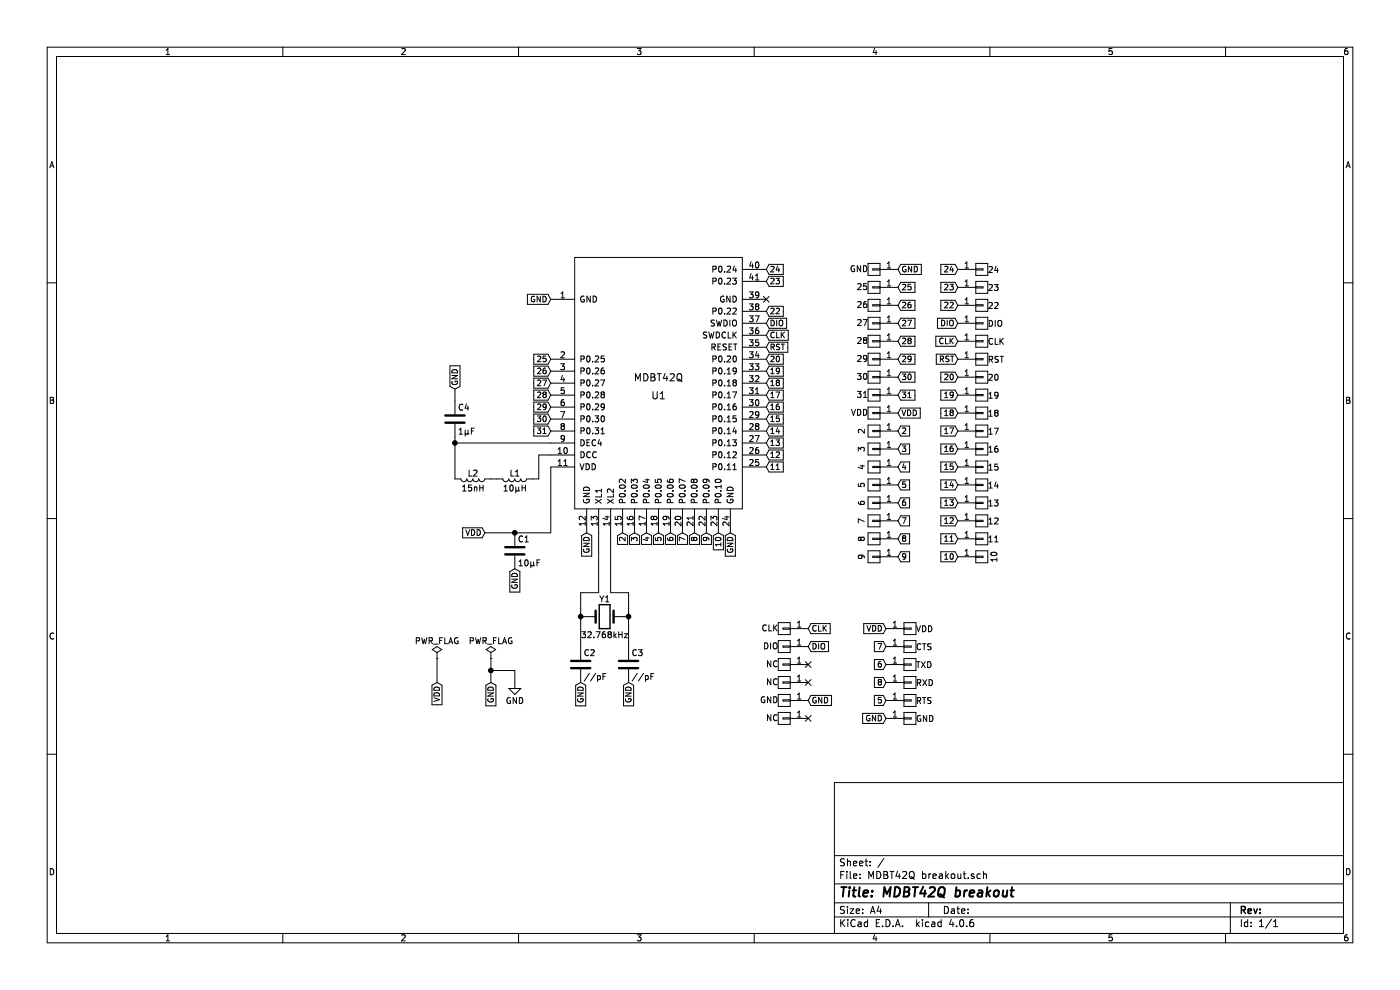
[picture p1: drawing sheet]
EESchema Schematic File Version 2
LIBS:power
LIBS:transistors
LIBS:conn
LIBS:linear
LIBS:regul
LIBS:74xx
LIBS:cmos4000
LIBS:adc-dac
LIBS:memory
LIBS:xilinx
LIBS:microcontrollers
LIBS:dsp
LIBS:microchip
LIBS:analog_switches
LIBS:motorola
LIBS:texas
LIBS:intel
LIBS:audio
LIBS:interface
LIBS:digital-audio
LIBS:philips
LIBS:display
LIBS:cypress
LIBS:siliconi
LIBS:opto
LIBS:atmel
LIBS:contrib
LIBS:valves
LIBS:mdbt42q
LIBS:device
LIBS:switches
LIBS:MDBT42Q breakout-cache
EELAYER 25 0
EELAYER END
$Descr A4 11693 8268
encoding utf-8
Sheet 1 1
Title "MDBT42Q breakout"
Date ""
Rev ""
Comp ""
Comment1 ""
Comment2 ""
Comment3 ""
Comment4 ""
$EndDescr
$Comp
L C C2
U 1 1
P 4850 5550
F 0 "C2" H 4875 5650 50  0000 L CNN
F 1 "//pF" H 4875 5450 50  0000 L CNN
F 2 ".pretty:1608" H 4888 5400 50  0001 C CNN
F 3 "" H 4850 5550 50  0001 C CNN
	1    4850 5550
	1    0    0    -1  
$EndComp
$Comp
L C C3
U 1 1
P 5250 5550
F 0 "C3" H 5275 5650 50  0000 L CNN
F 1 "//pF" H 5275 5450 50  0000 L CNN
F 2 ".pretty:1608" H 5288 5400 50  0001 C CNN
F 3 "" H 5250 5550 50  0001 C CNN
	1    5250 5550
	1    0    0    -1  
$EndComp
$Comp
L Crystal Y1
U 1 1
P 5050 5150
F 0 "Y1" H 5050 5300 50  0000 C CNN
F 1 "32.768kHz" H 5050 5000 50  0000 C CNN
F 2 ".pretty:FC-135" H 5050 5150 50  0001 C CNN
F 3 "" H 5050 5150 50  0001 C CNN
	1    5050 5150
	1    0    0    -1  
$EndComp
$Comp
L CONN_01X01 J1
U 1 1
P 7300 2400
F 0 "J1" H 7550 2400 50  0001 C CNN
F 1 "25" H 7350 2400 50  0000 L CNN
F 2 ".pretty:Wirepad" H 7300 2400 50  0001 C CNN
F 3 "" H 7300 2400 50  0001 C CNN
	1    7300 2400
	-1   0    0    1   
$EndComp
$Comp
L CONN_01X01 J2
U 1 1
P 7300 2550
F 0 "J2" H 7550 2550 50  0001 C CNN
F 1 "26" H 7350 2550 50  0000 L CNN
F 2 ".pretty:Wirepad" H 7300 2550 50  0001 C CNN
F 3 "" H 7300 2550 50  0001 C CNN
	1    7300 2550
	-1   0    0    1   
$EndComp
$Comp
L CONN_01X01 J3
U 1 1
P 7300 2700
F 0 "J3" H 7550 2700 50  0001 C CNN
F 1 "27" H 7350 2700 50  0000 L CNN
F 2 ".pretty:Wirepad" H 7300 2700 50  0001 C CNN
F 3 "" H 7300 2700 50  0001 C CNN
	1    7300 2700
	-1   0    0    1   
$EndComp
$Comp
L CONN_01X01 J4
U 1 1
P 7300 2850
F 0 "J4" H 7550 2850 50  0001 C CNN
F 1 "28" H 7350 2850 50  0000 L CNN
F 2 ".pretty:Wirepad" H 7300 2850 50  0001 C CNN
F 3 "" H 7300 2850 50  0001 C CNN
	1    7300 2850
	-1   0    0    1   
$EndComp
$Comp
L CONN_01X01 J5
U 1 1
P 7300 3000
F 0 "J5" H 7550 3000 50  0001 C CNN
F 1 "29" H 7350 3000 50  0000 L CNN
F 2 ".pretty:Wirepad" H 7300 3000 50  0001 C CNN
F 3 "" H 7300 3000 50  0001 C CNN
	1    7300 3000
	-1   0    0    1   
$EndComp
$Comp
L CONN_01X01 J6
U 1 1
P 7300 3150
F 0 "J6" H 7550 3150 50  0001 C CNN
F 1 "30" H 7350 3150 50  0000 L CNN
F 2 ".pretty:Wirepad" H 7300 3150 50  0001 C CNN
F 3 "" H 7300 3150 50  0001 C CNN
	1    7300 3150
	-1   0    0    1   
$EndComp
$Comp
L CONN_01X01 J7
U 1 1
P 7300 3300
F 0 "J7" H 7550 3300 50  0001 C CNN
F 1 "31" H 7350 3300 50  0000 L CNN
F 2 ".pretty:Wirepad" H 7300 3300 50  0001 C CNN
F 3 "" H 7300 3300 50  0001 C CNN
	1    7300 3300
	-1   0    0    1   
$EndComp
$Comp
L CONN_01X01 J9
U 1 1
P 7300 3600
F 0 "J9" H 7550 3600 50  0001 C CNN
F 1 "2" V 7400 3600 50  0000 C CNN
F 2 ".pretty:Wirepad" H 7300 3600 50  0001 C CNN
F 3 "" H 7300 3600 50  0001 C CNN
	1    7300 3600
	-1   0    0    1   
$EndComp
$Comp
L CONN_01X01 J10
U 1 1
P 7300 3750
F 0 "J10" H 7550 3750 50  0001 C CNN
F 1 "3" V 7400 3750 50  0000 C CNN
F 2 ".pretty:Wirepad" H 7300 3750 50  0001 C CNN
F 3 "" H 7300 3750 50  0001 C CNN
	1    7300 3750
	-1   0    0    1   
$EndComp
$Comp
L CONN_01X01 J11
U 1 1
P 7300 3900
F 0 "J11" H 7550 3900 50  0001 C CNN
F 1 "4" V 7400 3900 50  0000 C CNN
F 2 ".pretty:Wirepad" H 7300 3900 50  0001 C CNN
F 3 "" H 7300 3900 50  0001 C CNN
	1    7300 3900
	-1   0    0    1   
$EndComp
$Comp
L CONN_01X01 J12
U 1 1
P 7300 4050
F 0 "J12" H 7550 4050 50  0001 C CNN
F 1 "5" V 7400 4050 50  0000 C CNN
F 2 ".pretty:Wirepad" H 7300 4050 50  0001 C CNN
F 3 "" H 7300 4050 50  0001 C CNN
	1    7300 4050
	-1   0    0    1   
$EndComp
$Comp
L CONN_01X01 J13
U 1 1
P 7300 4200
F 0 "J13" H 7550 4200 50  0001 C CNN
F 1 "6" V 7400 4200 50  0000 C CNN
F 2 ".pretty:Wirepad" H 7300 4200 50  0001 C CNN
F 3 "" H 7300 4200 50  0001 C CNN
	1    7300 4200
	-1   0    0    1   
$EndComp
$Comp
L CONN_01X01 J14
U 1 1
P 7300 4350
F 0 "J14" H 7550 4350 50  0001 C CNN
F 1 "7" V 7400 4350 50  0000 C CNN
F 2 ".pretty:Wirepad" H 7300 4350 50  0001 C CNN
F 3 "" H 7300 4350 50  0001 C CNN
	1    7300 4350
	-1   0    0    1   
$EndComp
$Comp
L CONN_01X01 J15
U 1 1
P 7300 4500
F 0 "J15" H 7550 4500 50  0001 C CNN
F 1 "8" V 7400 4500 50  0000 C CNN
F 2 ".pretty:Wirepad" H 7300 4500 50  0001 C CNN
F 3 "" H 7300 4500 50  0001 C CNN
	1    7300 4500
	-1   0    0    1   
$EndComp
$Comp
L CONN_01X01 J16
U 1 1
P 7300 4650
F 0 "J16" H 7550 4650 50  0001 C CNN
F 1 "9" V 7400 4650 50  0000 C CNN
F 2 ".pretty:Wirepad" H 7300 4650 50  0001 C CNN
F 3 "" H 7300 4650 50  0001 C CNN
	1    7300 4650
	-1   0    0    1   
$EndComp
$Comp
L CONN_01X01 J17
U 1 1
P 8200 4650
F 0 "J17" H 8450 4650 50  0001 C CNN
F 1 "10" V 8300 4650 50  0000 C CNN
F 2 ".pretty:Wirepad" H 8200 4650 50  0001 C CNN
F 3 "" H 8200 4650 50  0001 C CNN
	1    8200 4650
	1    0    0    -1  
$EndComp
$Comp
L CONN_01X01 J33
U 1 1
P 8200 4500
F 0 "J33" H 8500 4500 50  0001 C CNN
F 1 "11" H 8250 4500 50  0000 L CNN
F 2 ".pretty:Wirepad" H 8200 4500 50  0001 C CNN
F 3 "" H 8200 4500 50  0001 C CNN
	1    8200 4500
	1    0    0    -1  
$EndComp
$Comp
L CONN_01X01 J32
U 1 1
P 8200 4350
F 0 "J32" H 8500 4350 50  0001 C CNN
F 1 "12" H 8250 4350 50  0000 L CNN
F 2 ".pretty:Wirepad" H 8200 4350 50  0001 C CNN
F 3 "" H 8200 4350 50  0001 C CNN
	1    8200 4350
	1    0    0    -1  
$EndComp
$Comp
L CONN_01X01 J31
U 1 1
P 8200 4200
F 0 "J31" H 8500 4200 50  0001 C CNN
F 1 "13" H 8250 4200 50  0000 L CNN
F 2 ".pretty:Wirepad" H 8200 4200 50  0001 C CNN
F 3 "" H 8200 4200 50  0001 C CNN
	1    8200 4200
	1    0    0    -1  
$EndComp
$Comp
L CONN_01X01 J30
U 1 1
P 8200 4050
F 0 "J30" H 8500 4050 50  0001 C CNN
F 1 "14" H 8250 4050 50  0000 L CNN
F 2 ".pretty:Wirepad" H 8200 4050 50  0001 C CNN
F 3 "" H 8200 4050 50  0001 C CNN
	1    8200 4050
	1    0    0    -1  
$EndComp
$Comp
L CONN_01X01 J29
U 1 1
P 8200 3900
F 0 "J29" H 8500 3900 50  0001 C CNN
F 1 "15" H 8250 3900 50  0000 L CNN
F 2 ".pretty:Wirepad" H 8200 3900 50  0001 C CNN
F 3 "" H 8200 3900 50  0001 C CNN
	1    8200 3900
	1    0    0    -1  
$EndComp
$Comp
L CONN_01X01 J28
U 1 1
P 8200 3750
F 0 "J28" H 8500 3750 50  0001 C CNN
F 1 "16" H 8250 3750 50  0000 L CNN
F 2 ".pretty:Wirepad" H 8200 3750 50  0001 C CNN
F 3 "" H 8200 3750 50  0001 C CNN
	1    8200 3750
	1    0    0    -1  
$EndComp
$Comp
L CONN_01X01 J27
U 1 1
P 8200 3600
F 0 "J27" H 8500 3600 50  0001 C CNN
F 1 "17" H 8250 3600 50  0000 L CNN
F 2 ".pretty:Wirepad" H 8200 3600 50  0001 C CNN
F 3 "" H 8200 3600 50  0001 C CNN
	1    8200 3600
	1    0    0    -1  
$EndComp
$Comp
L CONN_01X01 J26
U 1 1
P 8200 3450
F 0 "J26" H 8500 3450 50  0001 C CNN
F 1 "18" H 8250 3450 50  0000 L CNN
F 2 ".pretty:Wirepad" H 8200 3450 50  0001 C CNN
F 3 "" H 8200 3450 50  0001 C CNN
	1    8200 3450
	1    0    0    -1  
$EndComp
$Comp
L CONN_01X01 J25
U 1 1
P 8200 3300
F 0 "J25" H 8500 3300 50  0001 C CNN
F 1 "19" H 8250 3300 50  0000 L CNN
F 2 ".pretty:Wirepad" H 8200 3300 50  0001 C CNN
F 3 "" H 8200 3300 50  0001 C CNN
	1    8200 3300
	1    0    0    -1  
$EndComp
$Comp
L CONN_01X01 J24
U 1 1
P 8200 3150
F 0 "J24" H 8500 3150 50  0001 C CNN
F 1 "20" H 8250 3150 50  0000 L CNN
F 2 ".pretty:Wirepad" H 8200 3150 50  0001 C CNN
F 3 "" H 8200 3150 50  0001 C CNN
	1    8200 3150
	1    0    0    -1  
$EndComp
$Comp
L CONN_01X01 J18
U 1 1
P 8200 2250
F 0 "J18" H 8500 2250 50  0001 C CNN
F 1 "24" H 8250 2250 50  0000 L CNN
F 2 ".pretty:Wirepad" H 8200 2250 50  0001 C CNN
F 3 "" H 8200 2250 50  0001 C CNN
	1    8200 2250
	1    0    0    -1  
$EndComp
$Comp
L CONN_01X01 J19
U 1 1
P 8200 2400
F 0 "J19" H 8500 2400 50  0001 C CNN
F 1 "23" H 8250 2400 50  0000 L CNN
F 2 ".pretty:Wirepad" H 8200 2400 50  0001 C CNN
F 3 "" H 8200 2400 50  0001 C CNN
	1    8200 2400
	1    0    0    -1  
$EndComp
$Comp
L CONN_01X01 J23
U 1 1
P 8200 3000
F 0 "J23" H 8500 3000 50  0001 C CNN
F 1 "RST" H 8250 3000 50  0000 L CNN
F 2 ".pretty:Wirepad" H 8200 3000 50  0001 C CNN
F 3 "" H 8200 3000 50  0001 C CNN
	1    8200 3000
	1    0    0    -1  
$EndComp
$Comp
L CONN_01X01 J22
U 1 1
P 8200 2850
F 0 "J22" H 8500 2850 50  0001 C CNN
F 1 "CLK" H 8250 2850 50  0000 L CNN
F 2 ".pretty:Wirepad" H 8200 2850 50  0001 C CNN
F 3 "" H 8200 2850 50  0001 C CNN
	1    8200 2850
	1    0    0    -1  
$EndComp
$Comp
L CONN_01X01 J21
U 1 1
P 8200 2700
F 0 "J21" H 8500 2700 50  0001 C CNN
F 1 "DIO" H 8250 2700 50  0000 L CNN
F 2 ".pretty:Wirepad" H 8200 2700 50  0001 C CNN
F 3 "" H 8200 2700 50  0001 C CNN
	1    8200 2700
	1    0    0    -1  
$EndComp
$Comp
L CONN_01X01 J20
U 1 1
P 8200 2550
F 0 "J20" H 8500 2550 50  0001 C CNN
F 1 "22" H 8250 2550 50  0000 L CNN
F 2 ".pretty:Wirepad" H 8200 2550 50  0001 C CNN
F 3 "" H 8200 2550 50  0001 C CNN
	1    8200 2550
	1    0    0    -1  
$EndComp
$Comp
L CONN_01X01 J8
U 1 1
P 7300 3450
F 0 "J8" H 7550 3450 50  0001 C CNN
F 1 "VDD" H 7350 3450 50  0000 L CNN
F 2 ".pretty:Wirepad" H 7300 3450 50  0001 C CNN
F 3 "" H 7300 3450 50  0001 C CNN
	1    7300 3450
	-1   0    0    1   
$EndComp
$Comp
L C C1
U 1 1
P 4300 4600
F 0 "C1" H 4325 4700 50  0000 L CNN
F 1 "10μF" H 4325 4500 50  0000 L CNN
F 2 ".pretty:1608" H 4338 4450 50  0001 C CNN
F 3 "" H 4300 4600 50  0001 C CNN
	1    4300 4600
	1    0    0    -1  
$EndComp
$Comp
L PWR_FLAG #FLG01
U 1 1
P 4100 5500
F 0 "#FLG01" H 4100 5575 50  0001 C CNN
F 1 "PWR_FLAG" H 4100 5650 50  0000 C CNN
F 2 "" H 4100 5500 50  0001 C CNN
F 3 "" H 4100 5500 50  0001 C CNN
	1    4100 5500
	1    0    0    -1  
$EndComp
$Comp
L CONN_01X01 J34
U 1 1
P 7300 2250
F 0 "J34" H 7600 2250 50  0001 C CNN
F 1 "GND" H 7350 2250 50  0000 L CNN
F 2 ".pretty:Wirepad" H 7300 2250 50  0001 C CNN
F 3 "" H 7300 2250 50  0001 C CNN
	1    7300 2250
	-1   0    0    1   
$EndComp
$Comp
L MDBT42Q U1
U 1 1
P 5500 4250
F 0 "U1" H 5500 5200 60  0000 C CNN
F 1 "MDBT42Q" H 5500 5350 60  0000 C CNN
F 2 ".pretty:MDBT42Q" H 5000 4250 60  0001 C CNN
F 3 "" H 5000 4250 60  0001 C CNN
	1    5500 4250
	1    0    0    -1  
$EndComp
$Comp
L L L1
U 1 1
P 4300 4000
F 0 "L1" V 4250 4000 50  0000 C CNN
F 1 "10μH" V 4375 4000 50  0000 C CNN
F 2 ".pretty:1608" H 4300 4000 50  0001 C CNN
F 3 "" H 4300 4000 50  0001 C CNN
	1    4300 4000
	0    1    1    0   
$EndComp
$Comp
L C C4
U 1 1
P 3800 3500
F 0 "C4" H 3825 3600 50  0000 L CNN
F 1 "1μF" H 3825 3400 50  0000 L CNN
F 2 ".pretty:1608" H 3838 3350 50  0001 C CNN
F 3 "" H 3800 3500 50  0001 C CNN
	1    3800 3500
	1    0    0    -1  
$EndComp
$Comp
L L L2
U 1 1
P 3950 4000
F 0 "L2" V 3900 4000 50  0000 C CNN
F 1 "15nH" V 4025 4000 50  0000 C CNN
F 2 ".pretty:1608" H 3950 4000 50  0001 C CNN
F 3 "" H 3950 4000 50  0001 C CNN
	1    3950 4000
	0    1    1    0   
$EndComp
$Comp
L CONN_01X01 J41
U 1 1
P 7600 5250
F 0 "J41" H 7850 5250 50  0001 C CNN
F 1 "VDD" H 7650 5250 50  0000 L CNN
F 2 ".pretty:Wirepad" H 7600 5250 50  0001 C CNN
F 3 "" H 7600 5250 50  0001 C CNN
	1    7600 5250
	1    0    0    -1  
$EndComp
$Comp
L CONN_01X01 J46
U 1 1
P 7600 6000
F 0 "J46" H 7900 6000 50  0001 C CNN
F 1 "GND" H 7650 6000 50  0000 L CNN
F 2 ".pretty:Wirepad" H 7600 6000 50  0001 C CNN
F 3 "" H 7600 6000 50  0001 C CNN
	1    7600 6000
	1    0    0    -1  
$EndComp
$Comp
L CONN_01X01 J40
U 1 1
P 6550 6000
F 0 "J40" H 6850 6000 50  0001 C CNN
F 1 "NC" H 6600 6000 50  0000 L CNN
F 2 ".pretty:Wirepad" H 6550 6000 50  0001 C CNN
F 3 "" H 6550 6000 50  0001 C CNN
	1    6550 6000
	-1   0    0    1   
$EndComp
$Comp
L CONN_01X01 J39
U 1 1
P 6550 5850
F 0 "J39" H 6850 5850 50  0001 C CNN
F 1 "GND" H 6600 5850 50  0000 L CNN
F 2 ".pretty:Wirepad" H 6550 5850 50  0001 C CNN
F 3 "" H 6550 5850 50  0001 C CNN
	1    6550 5850
	-1   0    0    1   
$EndComp
NoConn ~ 6750 6000
Text GLabel 6400 2700 2    47   Input ~ 0
DIO
Text GLabel 6400 2800 2    47   Input ~ 0
CLK
Text GLabel 6400 2250 2    47   Input ~ 0
24
Text GLabel 6400 2350 2    47   Input ~ 0
23
Text GLabel 6400 2600 2    47   Input ~ 0
22
Text GLabel 6400 2900 2    47   Input ~ 0
RST
Text GLabel 6400 3000 2    47   Input ~ 0
20
Text GLabel 6400 3100 2    47   Input ~ 0
19
Text GLabel 6400 3200 2    47   Input ~ 0
18
Text GLabel 6400 3300 2    47   Input ~ 0
17
Text GLabel 6400 3400 2    47   Input ~ 0
16
Text GLabel 4100 5700 3    47   Input ~ 0
GND
Wire Wire Line
	4100 5500 4100 5700
Wire Wire Line
	4150 4000 4100 4000
Wire Wire Line
	3800 3250 3800 3350
Connection ~ 3800 3700
Wire Wire Line
	3800 3650 3800 4000
Wire Wire Line
	4500 4000 4450 4000
Wire Wire Line
	4500 3800 4500 4000
Wire Wire Line
	4600 3800 4500 3800
Wire Wire Line
	3800 3700 4600 3700
Wire Wire Line
	4600 4450 4600 3900
Wire Wire Line
	4050 4450 4600 4450
Connection ~ 4300 4450
Connection ~ 5250 5150
Wire Wire Line
	5250 5150 5200 5150
Wire Wire Line
	5250 4950 5250 5400
Connection ~ 4850 5150
Wire Wire Line
	4850 5150 4900 5150
Wire Wire Line
	4850 4950 4850 5400
Wire Wire Line
	5100 4950 5250 4950
Wire Wire Line
	5000 4950 4850 4950
Text GLabel 6400 3500 2    47   Input ~ 0
15
Text GLabel 6400 3600 2    47   Input ~ 0
14
Text GLabel 6400 3700 2    47   Input ~ 0
13
Text GLabel 6400 3800 2    47   Input ~ 0
12
Text GLabel 6400 3900 2    47   Input ~ 0
11
Text GLabel 6000 4450 3    47   Input ~ 0
10
Text GLabel 5900 4450 3    47   Input ~ 0
9
Text GLabel 5800 4450 3    47   Input ~ 0
8
Text GLabel 5700 4450 3    47   Input ~ 0
7
Text GLabel 5600 4450 3    47   Input ~ 0
6
Text GLabel 5500 4450 3    47   Input ~ 0
5
Text GLabel 5400 4450 3    47   Input ~ 0
4
Text GLabel 5300 4450 3    47   Input ~ 0
3
Text GLabel 5200 4450 3    47   Input ~ 0
2
Text GLabel 4050 4450 0    47   Input ~ 0
VDD
Text GLabel 4600 2500 0    47   Input ~ 0
GND
Text GLabel 4600 3000 0    47   Input ~ 0
25
Text GLabel 4600 3100 0    47   Input ~ 0
26
Text GLabel 4600 3200 0    47   Input ~ 0
27
Text GLabel 4600 3300 0    47   Input ~ 0
28
Text GLabel 4600 3400 0    47   Input ~ 0
29
Text GLabel 4600 3500 0    47   Input ~ 0
30
Text GLabel 4600 3600 0    47   Input ~ 0
31
Text GLabel 7500 2250 2    47   Input ~ 0
GND
Text GLabel 7500 2400 2    47   Input ~ 0
25
Text GLabel 7500 2550 2    47   Input ~ 0
26
Text GLabel 7500 2700 2    47   Input ~ 0
27
Text GLabel 7500 2850 2    47   Input ~ 0
28
Text GLabel 7500 3000 2    47   Input ~ 0
29
Text GLabel 7500 3150 2    47   Input ~ 0
30
Text GLabel 7500 3300 2    47   Input ~ 0
31
Text GLabel 7500 3450 2    47   Input ~ 0
VDD
Text GLabel 7500 3600 2    47   Input ~ 0
2
Text GLabel 7500 3750 2    47   Input ~ 0
3
Text GLabel 7500 3900 2    47   Input ~ 0
4
Text GLabel 7500 4050 2    47   Input ~ 0
5
Text GLabel 7500 4200 2    47   Input ~ 0
6
Text GLabel 7500 4350 2    47   Input ~ 0
7
Text GLabel 7500 4500 2    47   Input ~ 0
8
Text GLabel 7500 4650 2    47   Input ~ 0
9
Text GLabel 8000 2250 0    47   Input ~ 0
24
Text GLabel 8000 2400 0    47   Input ~ 0
23
Text GLabel 8000 2550 0    47   Input ~ 0
22
Text GLabel 8000 2700 0    47   Input ~ 0
DIO
Text GLabel 8000 2850 0    47   Input ~ 0
CLK
Text GLabel 8000 3000 0    47   Input ~ 0
RST
Text GLabel 8000 3150 0    47   Input ~ 0
20
Text GLabel 8000 3300 0    47   Input ~ 0
19
Text GLabel 8000 3450 0    47   Input ~ 0
18
Text GLabel 8000 3600 0    47   Input ~ 0
17
Text GLabel 8000 3750 0    47   Input ~ 0
16
Text GLabel 8000 3900 0    47   Input ~ 0
15
Text GLabel 8000 4050 0    47   Input ~ 0
14
Text GLabel 8000 4200 0    47   Input ~ 0
13
Text GLabel 8000 4350 0    47   Input ~ 0
12
Text GLabel 8000 4500 0    47   Input ~ 0
11
Text GLabel 8000 4650 0    47   Input ~ 0
10
$Comp
L CONN_01X01 J38
U 1 1
P 6550 5700
F 0 "J38" H 6850 5700 50  0001 C CNN
F 1 "NC" H 6600 5700 50  0000 L CNN
F 2 ".pretty:Wirepad" H 6550 5700 50  0001 C CNN
F 3 "" H 6550 5700 50  0001 C CNN
	1    6550 5700
	-1   0    0    1   
$EndComp
$Comp
L CONN_01X01 J37
U 1 1
P 6550 5550
F 0 "J37" H 6850 5550 50  0001 C CNN
F 1 "NC" H 6600 5550 50  0000 L CNN
F 2 ".pretty:Wirepad" H 6550 5550 50  0001 C CNN
F 3 "" H 6550 5550 50  0001 C CNN
	1    6550 5550
	-1   0    0    1   
$EndComp
$Comp
L CONN_01X01 J36
U 1 1
P 6550 5400
F 0 "J36" H 6850 5400 50  0001 C CNN
F 1 "DIO" H 6600 5400 50  0000 L CNN
F 2 ".pretty:Wirepad" H 6550 5400 50  0001 C CNN
F 3 "" H 6550 5400 50  0001 C CNN
	1    6550 5400
	-1   0    0    1   
$EndComp
$Comp
L CONN_01X01 J35
U 1 1
P 6550 5250
F 0 "J35" H 6850 5250 50  0001 C CNN
F 1 "CLK" H 6600 5250 50  0000 L CNN
F 2 ".pretty:Wirepad" H 6550 5250 50  0001 C CNN
F 3 "" H 6550 5250 50  0001 C CNN
	1    6550 5250
	-1   0    0    1   
$EndComp
$Comp
L CONN_01X01 J45
U 1 1
P 7600 5850
F 0 "J45" H 7850 5850 50  0001 C CNN
F 1 "RTS" H 7650 5850 50  0000 L CNN
F 2 ".pretty:Wirepad" H 7600 5850 50  0001 C CNN
F 3 "" H 7600 5850 50  0001 C CNN
	1    7600 5850
	1    0    0    -1  
$EndComp
$Comp
L CONN_01X01 J42
U 1 1
P 7600 5400
F 0 "J42" H 7850 5400 50  0001 C CNN
F 1 "CTS" H 7650 5400 50  0000 L CNN
F 2 ".pretty:Wirepad" H 7600 5400 50  0001 C CNN
F 3 "" H 7600 5400 50  0001 C CNN
	1    7600 5400
	1    0    0    -1  
$EndComp
$Comp
L CONN_01X01 J43
U 1 1
P 7600 5550
F 0 "J43" H 7850 5550 50  0001 C CNN
F 1 "TXD" H 7650 5550 50  0000 L CNN
F 2 ".pretty:Wirepad" H 7600 5550 50  0001 C CNN
F 3 "" H 7600 5550 50  0001 C CNN
	1    7600 5550
	1    0    0    -1  
$EndComp
$Comp
L CONN_01X01 J44
U 1 1
P 7600 5700
F 0 "J44" H 7850 5700 50  0001 C CNN
F 1 "RXD" H 7650 5700 50  0000 L CNN
F 2 ".pretty:Wirepad" H 7600 5700 50  0001 C CNN
F 3 "" H 7600 5700 50  0001 C CNN
	1    7600 5700
	1    0    0    -1  
$EndComp
Text GLabel 7400 5250 0    47   Input ~ 0
VDD
Text GLabel 6750 5250 2    47   Input ~ 0
CLK
Text GLabel 6750 5400 2    47   Input ~ 0
DIO
NoConn ~ 6750 5550
NoConn ~ 6750 5700
Wire Wire Line
	5000 4450 5000 4950
Wire Wire Line
	5100 4450 5100 4950
$Comp
L PWR_FLAG #FLG02
U 1 1
P 3650 5500
F 0 "#FLG02" H 3650 5575 50  0001 C CNN
F 1 "PWR_FLAG" H 3650 5650 50  0000 C CNN
F 2 "" H 3650 5500 50  0001 C CNN
F 3 "" H 3650 5500 50  0001 C CNN
	1    3650 5500
	1    0    0    -1  
$EndComp
Text GLabel 3650 5700 3    47   Input ~ 0
VDD
Wire Wire Line
	3650 5500 3650 5700
Text GLabel 7400 5400 0    47   Input ~ 0
7
Text GLabel 7400 5850 0    47   Input ~ 0
5
Text GLabel 7400 5700 0    47   Input ~ 0
8
Text GLabel 7400 5550 0    47   Input ~ 0
6
Text GLabel 6750 5850 2    47   Input ~ 0
GND
Text GLabel 7400 6000 0    47   Input ~ 0
GND
Text GLabel 5250 5700 3    47   Input ~ 0
GND
Text GLabel 4850 5700 3    47   Input ~ 0
GND
Text GLabel 4300 4750 3    47   Input ~ 0
GND
Text GLabel 3800 3250 1    47   Input ~ 0
GND
Text GLabel 6100 4450 3    47   Input ~ 0
GND
Text GLabel 4900 4450 3    47   Input ~ 0
GND
NoConn ~ 6400 2500
$Comp
L GND #PWR03
U 1 1
P 4300 5700
F 0 "#PWR03" H 4300 5450 50  0001 C CNN
F 1 "GND" H 4300 5550 50  0000 C CNN
F 2 "" H 4300 5700 50  0001 C CNN
F 3 "" H 4300 5700 50  0001 C CNN
	1    4300 5700
	1    0    0    -1  
$EndComp
Wire Wire Line
	4100 5600 4300 5600
Wire Wire Line
	4300 5600 4300 5700
Connection ~ 4100 5600
$EndSCHEMATC
